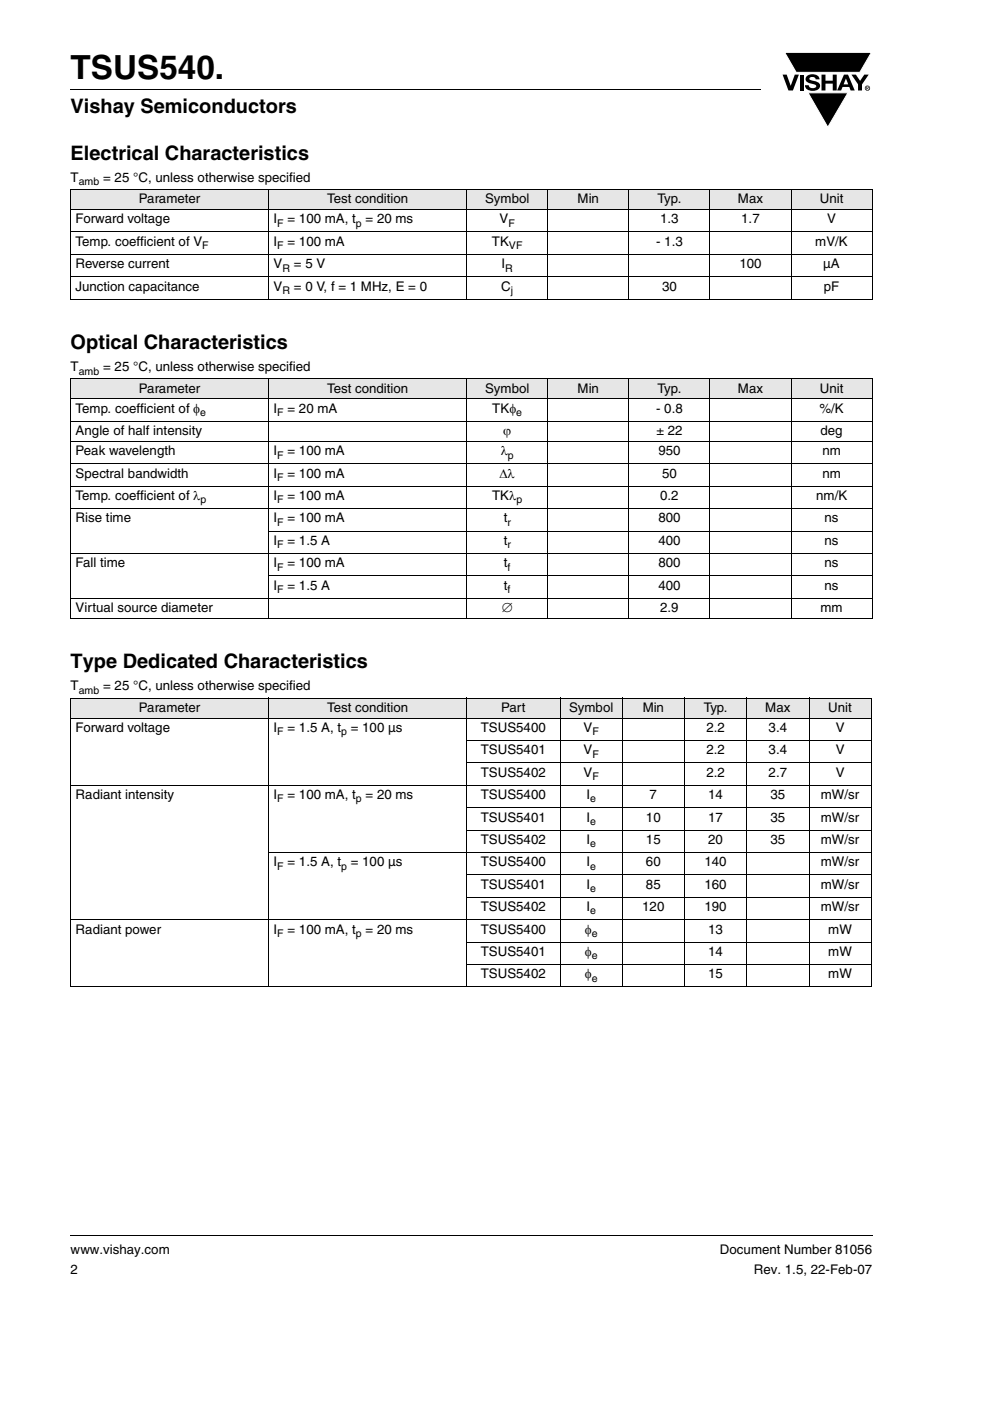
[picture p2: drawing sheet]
<svg xmlns="http://www.w3.org/2000/svg" width="210mm" height="297mm" viewBox="0 0 210 297" stroke-linecap="round" stroke-linejoin="round" font-family="sans-serif">
<path d="M14.9 261.9l.1 .2z" fill="#000"/>
<path d="M15 262h170.1" fill="none" stroke="#000" stroke-width=".21"/>
<path d="M166 11h19v16.1h-19z" fill="#fff"/>
<g fill="#000">
<path d="M14.9 18.9l.1 .2zM166 15.8h.9l.8 2.4 .9-2.4h.8l-1.2 3.4h-1zM166.4 11.1h18.4l-2.4 4.2h-13.5zM169.6 15.8h.8v3.4h-.8zM171.2 16.1a1.91 1.91 0 0 1 2.5 .3l.1 .4h-.8a.72 .72 0 0 0-.6-.5 .72 .72 0 0 0-.7 .4l.2 .3 .9 .2a1.01 1.01 0 0 1 1.1 1 1.01 1.01 0 0 1-1 1 1.59 1.59 0 0 1-2.2-1.1h.8a.88 .88 0 0 0 .8 .6 .88 .88 0 0 0 .8-.4 1.54 1.54 0 0 0-1.4-.7 .87 .87 0 0 1-.8-.6 .87 .87 0 0 1 .3-.9zM174.2 15.8h.9v1.3h1.5v-1.3h.9v3.4h-.9v-1.5h-1.5v1.5h-.9zM171.4 19.7h8.5l-4.3 7.3zM180.6 15.8h.9l.9 1.4 .9-1.4h.9l-1.4 2.1v1.3h-.8v-1.3z"/>
<path d="M179.4 16.7l-.5 1.2h1zM179 15.8h.9l1.4 3.4h-.9l-.3-.8h-1.4l-.3 .8h-.8z"/>
<path d="M183.9 18.5v.1h.2zM183.8 18.4h.4l-.1 .3 .1 .3-.2-.3-.2 .3zM183.6 18.7a.42 .42 0 0 0 .8 0 .42 .42 0 0 0-.8 0zM183.4 18.7a.56 .56 0 0 1 1.1 0 .56 .56 0 0 1-1.1 0z"/>
</g>
<path d="M166.4 11.1h18.4l-2.4 4.2h-13.5zM171.4 19.7h8.4l-4.2 7.3z" fill="none" stroke="#fff" stroke-width=".21"/>
<path d="M15 19h146.3" fill="none" stroke="#000" stroke-width=".21"/>
<g fill="#e6e6e6">
<path d="M15 40.2h42v4.2h-42z"/>
<path d="M57 40.2h42v4.2h-42z"/>
<path d="M99 40.2h17.2v4.2h-17.2z"/>
<path d="M116.2 40.2h17.2v4.2h-17.2z"/>
<path d="M133.4 40.2h17.2v4.2h-17.2z"/>
<path d="M150.6 40.2h17.2v4.2h-17.2z"/>
<path d="M167.8 40.2h17.2v4.2h-17.2z"/>
<path d="M15 80.3h42v4.3h-42z"/>
<path d="M57 80.3h42v4.3h-42z"/>
<path d="M99 80.3h17.2v4.3h-17.2z"/>
<path d="M116.2 80.3h17.2v4.3h-17.2z"/>
<path d="M133.4 80.3h17.2v4.3h-17.2z"/>
<path d="M150.6 80.3h17.2v4.3h-17.2z"/>
<path d="M167.8 80.3h17.2v4.3h-17.2z"/>
<path d="M15 148h42v4.2h-42z"/>
<path d="M57 148h42v4.2h-42z"/>
<path d="M99 148h19.8v4.2h-19.8z"/>
<path d="M118.8 148h13.2v4.2h-13.2z"/>
<path d="M132 148h13.2v4.2h-13.2z"/>
<path d="M145.2 148h13.2v4.2h-13.2z"/>
<path d="M158.4 148h13.2v4.2h-13.2z"/>
<path d="M171.6 148h13.2v4.2h-13.2z"/>
</g>
<g fill="none" stroke="#000" stroke-width=".21">
<path d="M14.9 40.2h170.2M14.9 44.4h170.2M14.9 49.2h170.2M14.9 53.9h170.2M14.9 58.7h170.2M15 40.3v23M57 40.1v23.4M99 40.1v23.4M116.2 40.1v23.4M133.4 40.1v23.4M150.6 40.1v23.4M167.8 40.1v23.4"/>
<path d="M185 40.3v23M14.9 63.4h170.2M14.9 80.3h170.2M14.9 84.6h170.2M14.9 89.3h170.2M14.9 93.6h170.2M14.9 98.3h170.2M15 80.4v50.6M57 80.3v50.8M99 80.3v50.8M116.2 80.3v50.8M133.4 80.3v50.8"/>
<path d="M150.6 80.3v50.8M167.8 80.3v50.8M185 80.4v50.6M14.9 103.1h170.2M14.9 107.8h170.2M14.9 117.3h170.2M56.9 112.6h128.2M14.9 126.8h170.2M14.9 131.1h170.2M56.9 122.1h128.2M14.9 148h170M14.9 152.2h170"/>
<path d="M15 148.1v61M57 147.9v61.4M98.9 157h86M99 147.9v61.4M118.8 147.9v61.4M132 147.9v61.4M145.2 147.9v61.4M158.4 147.9v61.4M171.6 147.9v61.4M184.8 148.1v61M14.9 166.5h170M98.9 161.7h86"/>
<path d="M98.9 171.2h86M98.9 176h86M14.9 195h170M56.9 180.7h128M98.9 185.5h86M98.9 190.2h86M98.9 199.7h86M14.9 209.2h170M98.9 204.5h86"/>
</g>
<text font-size="7" x="15" y="16.7">TSUS540.</text>
<g font-size="4.2">
<text x="15" y="24">Vishay Semiconductors</text>
<text x="15" y="33.8">Electrical Characteristics</text>
<text x="15" y="74">Optical Characteristics</text>
<text x="15" y="141.6">Type Dedicated Characteristics</text>
</g>
<g font-size="2.8">
<text x="15" y="38.5">T</text>
<text x="21.9" y="38.5">= 25 °C, unless otherwise specified</text>
<text x="16" y="47.3">Forward voltage</text>
<text x="29.5" y="43.1">Parameter</text>
<text x="58" y="47.3">I</text>
<text x="61" y="47.3">= 100 mA, t</text>
<text x="69.4" y="43.1">Test condition</text>
<text x="77.6" y="47.3">= 20 ms</text>
<text x="102.9" y="43.1">Symbol</text>
<text x="106" y="47.3">V</text>
<text x="122.5" y="43.1">Min</text>
<text x="139.5" y="43.1">Typ.</text>
<text x="140" y="47.3">1.3</text>
<text x="156.5" y="43.1">Max</text>
<text x="157.2" y="47.3">1.7</text>
<text x="173.9" y="43.1">Unit</text>
<text x="175.5" y="47.3">V</text>
<text x="16" y="52.1">Temp. coefficient of V</text>
<text x="58" y="52.1">I</text>
<text x="61" y="52.1">= 100 mA</text>
<text x="104.4" y="52.1">TK</text>
<text x="139.2" y="52.1">- 1.3</text>
<text x="172.9" y="52.1">mV/K</text>
<text x="16" y="56.9">Reverse current</text>
<text x="58" y="56.9">V</text>
<text x="62.3" y="56.9">= 5 V</text>
<text x="106.4" y="56.9">I</text>
<text x="156.8" y="56.9">100</text>
<text x="174.6" y="56.9">µA</text>
<text x="16" y="61.6">Junction capacitance</text>
<text x="58" y="61.6">V</text>
<text x="62.3" y="61.6">= 0 V, f = 1 MHz, E = 0</text>
<text x="106.3" y="61.6">C</text>
<text x="140.4" y="61.6">30</text>
<text x="174.8" y="61.6">pF</text>
<text x="15" y="78.7">T</text>
<text x="21.9" y="78.7">= 25 °C, unless otherwise specified</text>
<text x="29.5" y="83.3">Parameter</text>
<text x="69.4" y="83.3">Test condition</text>
<text x="102.9" y="83.3">Symbol</text>
<text x="122.5" y="83.3">Min</text>
<text x="139.5" y="83.3">Typ.</text>
<text x="156.5" y="83.3">Max</text>
<text x="173.9" y="83.3">Unit</text>
<text x="16" y="87.5">Temp. coefficient of φ</text>
<text x="58" y="87.5">I</text>
<text x="61" y="87.5">= 20 mA</text>
<text x="104.4" y="87.5">TKφ</text>
<text x="139.2" y="87.5">- 0.8</text>
<text x="173.8" y="87.5">%/K</text>
<text x="16" y="92.3">Angle of half intensity</text>
<text x="106.7" y="92.3">ϕ</text>
<text x="139.2" y="92.3">± 22</text>
<text x="174" y="92.3">deg</text>
<text x="16" y="96.5">Peak wavelength</text>
<text x="16" y="101.3">Spectral bandwidth</text>
<text x="58" y="101.3">I</text>
<text x="58" y="96.5">I</text>
<text x="61" y="96.5">= 100 mA</text>
<text x="61" y="101.3">= 100 mA</text>
<text x="105.9" y="101.3">Δλ</text>
<text x="106.2" y="96.5">λ</text>
<text x="139.6" y="96.5">950</text>
<text x="140.4" y="101.3">50</text>
<text x="174.4" y="101.3">nm</text>
<text x="174.4" y="96.5">nm</text>
<text x="16" y="106">Temp. coefficient of λ</text>
<text x="58" y="106">I</text>
<text x="61" y="106">= 100 mA</text>
<text x="104.4" y="106">TKλ</text>
<text x="140" y="106">0.2</text>
<text x="173.1" y="106">nm/K</text>
<text x="16" y="110.8">Rise time</text>
<text x="58" y="110.8">I</text>
<text x="61" y="110.8">= 100 mA</text>
<text x="106.8" y="110.8">t</text>
<text x="139.6" y="110.8">800</text>
<text x="174.9" y="110.8">ns</text>
<text x="58" y="115.5">I</text>
<text x="61" y="115.5">= 1.5 A</text>
<text x="106.8" y="115.5">t</text>
<text x="139.6" y="115.5">400</text>
<text x="174.9" y="115.5">ns</text>
<text x="16" y="120.3">Fall time</text>
<text x="58" y="120.3">I</text>
<text x="58" y="125">I</text>
<text x="61" y="120.3">= 100 mA</text>
<text x="61" y="125">= 1.5 A</text>
<text x="106.9" y="125">t</text>
<text x="106.9" y="120.3">t</text>
<text x="139.6" y="120.3">800</text>
<text x="139.6" y="125">400</text>
<text x="174.9" y="120.3">ns</text>
<text x="174.9" y="125">ns</text>
<text x="16" y="129.8">Virtual source diameter</text>
<text x="106.4" y="129.8">∅</text>
<text x="140" y="129.8">2.9</text>
<text x="174" y="129.8">mm</text>
<text x="15" y="146.3">T</text>
<text x="21.9" y="146.3">= 25 °C, unless otherwise specified</text>
<text x="16" y="155.2">Forward voltage</text>
<text x="29.5" y="150.9">Parameter</text>
<text x="58" y="155.2">I</text>
<text x="61" y="155.2">= 1.5 A, t</text>
<text x="69.4" y="150.9">Test condition</text>
<text x="74.4" y="155.2">= 100 µs</text>
<text x="102" y="155.2">TSUS5400</text>
<text x="106.3" y="150.9">Part</text>
<text x="120.7" y="150.9">Symbol</text>
<text x="123.8" y="155.2">V</text>
<text x="136.3" y="150.9">Min</text>
<text x="149.3" y="150.9">Typ.</text>
<text x="149.8" y="155.2">2.2</text>
<text x="162.3" y="150.9">Max</text>
<text x="163" y="155.2">3.4</text>
<text x="175.7" y="150.9">Unit</text>
<text x="177.2" y="155.2">V</text>
<text x="102" y="159.9">TSUS5401</text>
<text x="123.8" y="159.9">V</text>
<text x="149.8" y="159.9">2.2</text>
<text x="163" y="159.9">3.4</text>
<text x="177.2" y="159.9">V</text>
<text x="102" y="164.7">TSUS5402</text>
<text x="123.8" y="164.7">V</text>
<text x="149.8" y="164.7">2.2</text>
<text x="163" y="164.7">2.7</text>
<text x="177.2" y="164.7">V</text>
<text x="16" y="169.4">Radiant intensity</text>
<text x="58" y="169.4">I</text>
<text x="61" y="169.4">= 100 mA, t</text>
<text x="77.6" y="169.4">= 20 ms</text>
<text x="102" y="169.4">TSUS5400</text>
<text x="124.4" y="169.4">I</text>
<text x="137.8" y="169.4">7</text>
<text x="150.2" y="169.4">14</text>
<text x="163.4" y="169.4">35</text>
<text x="174.1" y="169.4">mW/sr</text>
<text x="102" y="174.2">TSUS5401</text>
<text x="102" y="178.9">TSUS5402</text>
<text x="124.4" y="174.2">I</text>
<text x="124.4" y="178.9">I</text>
<text x="137" y="174.2">10</text>
<text x="137" y="178.9">15</text>
<text x="150.2" y="174.2">17</text>
<text x="150.2" y="178.9">20</text>
<text x="163.4" y="174.2">35</text>
<text x="163.4" y="178.9">35</text>
<text x="174.1" y="174.2">mW/sr</text>
<text x="174.1" y="178.9">mW/sr</text>
<text x="58" y="183.7">I</text>
<text x="61" y="183.7">= 1.5 A, t</text>
<text x="74.4" y="183.7">= 100 µs</text>
<text x="102" y="183.7">TSUS5400</text>
<text x="124.4" y="183.7">I</text>
<text x="137" y="183.7">60</text>
<text x="149.4" y="183.7">140</text>
<text x="174.1" y="183.7">mW/sr</text>
<text x="102" y="188.4">TSUS5401</text>
<text x="124.4" y="188.4">I</text>
<text x="137" y="188.4">85</text>
<text x="149.4" y="188.4">160</text>
<text x="174.1" y="188.4">mW/sr</text>
<text x="16" y="197.9">Radiant power</text>
<text x="58" y="197.9">I</text>
<text x="61" y="197.9">= 100 mA, t</text>
<text x="77.6" y="197.9">= 20 ms</text>
<text x="102" y="197.9">TSUS5400</text>
<text x="102" y="193.2">TSUS5402</text>
<text x="124" y="197.9">φ</text>
<text x="124.4" y="193.2">I</text>
<text x="136.2" y="193.2">120</text>
<text x="149.4" y="193.2">190</text>
<text x="150.2" y="197.9">13</text>
<text x="174.1" y="193.2">mW/sr</text>
<text x="175.7" y="197.9">mW</text>
<text x="102" y="202.7">TSUS5401</text>
<text x="124" y="202.7">φ</text>
<text x="150.2" y="202.7">14</text>
<text x="175.7" y="202.7">mW</text>
<text x="102" y="207.4">TSUS5402</text>
<text x="124" y="207.4">φ</text>
<text x="150.2" y="207.4">15</text>
<text x="175.7" y="207.4">mW</text>
<text x="15" y="265.9">www.vishay.com</text>
<text x="152.7" y="265.9">Document Number 81056</text>
<text x="15" y="270.1">2</text>
<text x="159.9" y="270.1">Rev. 1.5, 22-Feb-07</text>
</g>
<g font-size="2.2">
<text x="16.7" y="39.2">amb</text>
<text x="42.9" y="52.8">F</text>
<text x="58.8" y="48.1">F</text>
<text x="58.8" y="52.8">F</text>
<text x="75.5" y="48.1">p</text>
<text x="107.8" y="48.1">F</text>
<text x="107.9" y="52.8">VF</text>
<text x="59.9" y="57.6">R</text>
<text x="107.2" y="57.6">R</text>
<text x="59.9" y="62.3">R</text>
<text x="108.4" y="62.3">j</text>
<text x="16.7" y="79.4">amb</text>
<text x="42.5" y="88.2">e</text>
<text x="58.8" y="88.2">F</text>
<text x="109.5" y="88.2">e</text>
<text x="58.8" y="97.2">F</text>
<text x="58.8" y="102">F</text>
<text x="107.7" y="97.2">p</text>
<text x="42.5" y="106.7">p</text>
<text x="58.8" y="106.7">F</text>
<text x="109.5" y="106.7">p</text>
<text x="58.8" y="111.5">F</text>
<text x="107.6" y="111.5">r</text>
<text x="58.8" y="116.2">F</text>
<text x="107.6" y="116.2">r</text>
<text x="58.8" y="121">F</text>
<text x="58.8" y="125.7">F</text>
<text x="107.7" y="121">f</text>
<text x="107.7" y="125.7">f</text>
<text x="16.7" y="147.1">amb</text>
<text x="58.8" y="155.9">F</text>
<text x="72.4" y="155.9">p</text>
<text x="125.6" y="155.9">F</text>
<text x="125.6" y="160.6">F</text>
<text x="125.6" y="165.4">F</text>
<text x="58.8" y="170.1">F</text>
<text x="75.5" y="170.1">p</text>
<text x="125.2" y="170.1">e</text>
<text x="125.2" y="174.9">e</text>
<text x="125.2" y="179.6">e</text>
<text x="58.8" y="184.4">F</text>
<text x="72.4" y="184.4">p</text>
<text x="125.2" y="184.4">e</text>
<text x="125.2" y="189.1">e</text>
<text x="125.2" y="193.9">e</text>
<text x="58.8" y="198.6">F</text>
<text x="75.5" y="198.6">p</text>
<text x="125.5" y="198.6">e</text>
<text x="125.5" y="203.4">e</text>
<text x="125.5" y="208.1">e</text>
</g>
</svg>
